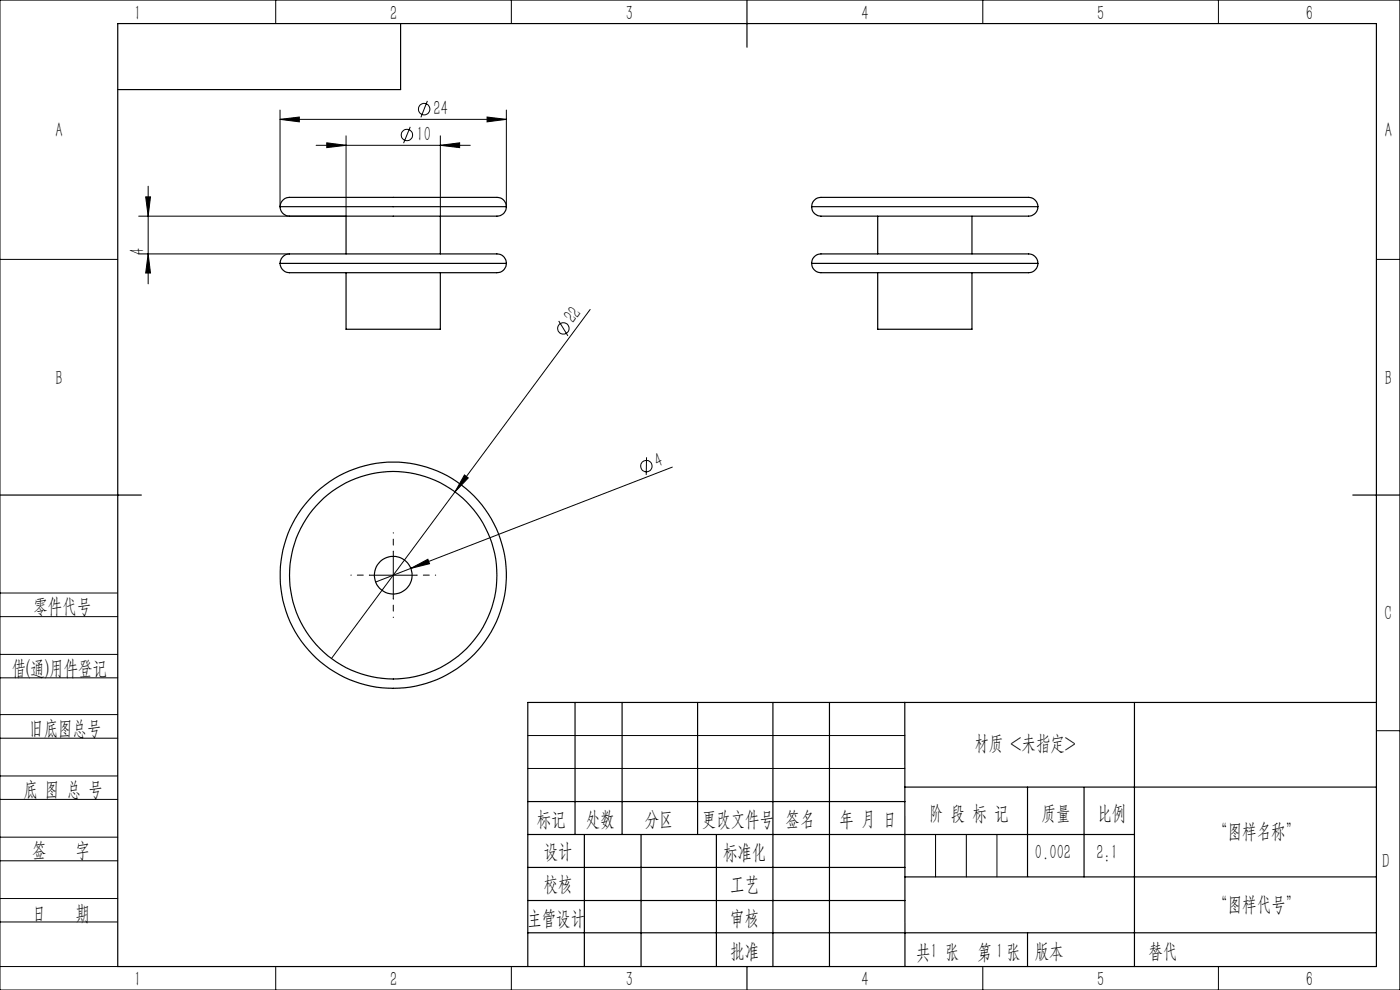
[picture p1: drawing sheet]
<svg xmlns="http://www.w3.org/2000/svg" width="297mm" height="210mm" viewBox="0 0 297 210" stroke-linecap="round" stroke-linejoin="round" font-family="sans-serif">
<g fill="none" stroke="#000" stroke-width=".25">
<path d="M25 5h267v200h-267zM85 5v14h-60M158.5 0v10M59.4 55.9a2.21 2.21 0 0 1 2.8-2h38.3a21.4 21.4 0 0 1 5.9 .2l.7 .7 .3 1.1M59.4 43.8a2.21 2.21 0 0 1 2.8-1.9h38.3a21.4 21.4 0 0 1 5.9 .2l.7 .8 .3 .9M59.4 55.9a2.21 2.21 0 0 0 2.8 1.9h38.3a21.4 21.4 0 0 0 5.9-.2l.7-.7 .3-1M59.4 43.8a2.21 2.21 0 0 0 2.8 2.1h43a2.04 2.04 0 0 0 2.2-2.1M59.4 55.9h48M59.4 43.8h48M73.4 57.8v12h20v-12M73.4 45.9v8M93.4 45.9v8"/>
<path d="M172.2 55.9a2.18 2.18 0 0 1 2.7-2h38.4a21.3 21.3 0 0 1 5.9 .2l.7 .7 .3 1.1M172.2 43.8a2.18 2.18 0 0 1 2.7-1.9h38.4a21.3 21.3 0 0 1 5.9 .2l.7 .8 .3 .9M172.2 55.9a2.18 2.18 0 0 0 2.7 1.9h38.4a21.3 21.3 0 0 0 5.9-.2l.7-.7 .3-1M172.2 43.8a2.18 2.18 0 0 0 2.7 2.1h42.8a2.07 2.07 0 0 0 2.5-2.1M172.2 55.9h48M172.2 43.8h48M186.2 57.8v12h20v-12M186.2 45.9v8M206.2 45.9v8M0 105h30M287 105h10M122 149v28"/>
<path d="M132 149v28M148 149v28M164 149v56M176 149v56M191.9 149l.1 56M240.7 149v56M292 149h-180v56M112 177h128.7M112 170h80M124 177v28M136 177v28M152 177v28"/>
<path d="M191.9 167h100.1M218 167v18.9M230 167v19M112 197.9h180M112 184h80M112 191h80M192 186h100M218 197.9v7.1M158.5 205v5"/>
<circle cx="83.4" cy="122" r="4"/>
<circle cx="83.4" cy="122" r="24"/>
<circle cx="83.4" cy="122" r="22"/>
</g>
<g fill="none" stroke="#000" stroke-width=".21">
<path d="M0 0h297v210h-297zM58.5 0v5M108.5 0v5M208.5 0v5M258.5 0v5M31.4 39.5v20.7M59.4 25.3l4.1-.5v1.1zM59.4 23.3v20.5M59.4 25.3h48M67.1 30.8h32.7M69.3 30.3l4.1 .5-4.1 .5zM73.4 28.8v17.1h-44"/>
<path d="M87 26.9l-1.4 3.5M90.7 21.4l-1.4 3.5M93.4 30.8l4.1-.5v1zM93.4 28.8v17.1M103.3 24.8l4.1 .5-4.1 .6zM107.4 23.3v20.5M0 55h25M29.4 53.9h32M30.9 41.8h1l-.5 4.1zM31.4 53.9l.5 4h-1zM292 55h5M118.5 68.1l2 3.2"/>
<path d="M125.2 65.6l-28.7 38.7M137.2 97l-.1 3.7M142.6 99.1l-62.9 24.4M83.4 117v10M96.5 104.3l-26.2 35.4M98.5 100.7l.8 .7-2.8 2.9zM0 138.8h25M0 125.8h25M0 130.8h25M78.4 122h10M87.1 120.6l3.7-2 .3 1zM0 143.8h25"/>
<path d="M0 156.6h25M0 151.6h25M112 156h80M292 155h5M0 169.6h25M0 164.6h25M0 177.6h25M112 163h80M198.5 177v9M205 177v9M211.5 177v9M0 182.6h25"/>
<path d="M0 190.6h25M0 195.6h25M0 205h25M58.5 205v5M108.5 205v5M208.5 205v5M258.5 205v5"/>
<circle cx="86.3" cy="28.6" r="1.21"/>
<circle cx="90" cy="23.2" r="1.21"/>
<circle cx="119.5" cy="69.7" r="1.21"/>
<circle cx="137.1" cy="98.9" r="1.22"/>
</g>
<path d="M83.4 117v-4M78.4 122h-4M83.4 127v4M88.4 122h4" fill="none" stroke="#000" stroke-width=".21" stroke-dasharray="30.5 1.3 1.3 1.3" stroke-dashoffset="30.4"/>
<g fill="#000">
<path d="M98.5 100.7l.8 .7-2.8 2.9zM87.1 120.6l3.7-2 .3 1z"/>
<path d="M59.4 25.3l4.1-.5v1.1zM103.3 24.8l4.1 .5-4.1 .6zM69.3 30.3l4.1 .5-4.1 .5zM93.4 30.8l4.1-.5v1z"/>
<path d="M30.9 41.8h1l-.5 4.1zM31.4 53.9l.5 4h-1z"/>
</g>
<g font-size="4.4">
<text x="28.5" y="4.1">1</text>
<text x="82.7" y="4.1">2</text>
<text x="132.7" y="4.1">3</text>
<text x="182.7" y="4.1">4</text>
<text x="232.7" y="4.1">5</text>
<text x="277" y="4.1">6</text>
<text x="11.7" y="29.1">A</text>
<text x="88.3" y="29.9">10</text>
<text x="92" y="24.4">24</text>
<text x="293.8" y="29.1">A</text>
<text x="30.6" y="54" transform="rotate(-90 30.6 54)">4</text>
<text x="121.8" y="68.8" transform="rotate(-53 121.8 68.8)">22</text>
<text x="11.7" y="81.6">B</text>
<text x="293.8" y="81.6">B</text>
<text x="139.5" y="99.4" transform="rotate(-21 139.5 99.4)">4</text>
<text x="7.1" y="130.1">零件代号</text>
<text x="293.7" y="131.6">C</text>
<text x="2.5" y="143.2">借(通)用件登记</text>
<text x="6.2" y="155.8">旧底图总号</text>
<text x="206.7" y="159.1">材质 &lt;未指定&gt;</text>
<text x="5" y="168.9">底 图 总 号</text>
<text x="197.1" y="173.8">阶 段 标 记</text>
<text x="221" y="173.8">质量</text>
<text x="232.8" y="173.8">比例</text>
<text x="113.9" y="175.2">标记</text>
<text x="124.3" y="175.2">处数</text>
<text x="136.8" y="175.2">分区</text>
<text x="148.9" y="175.2">更改文件号</text>
<text x="166.7" y="175.2">签名</text>
<text x="178.1" y="175.2">年 月 日</text>
<text x="257.4" y="177.8">“图样名称”</text>
<text x="6.8" y="181.9">签</text>
<text x="16" y="181.9">字</text>
<text x="115.3" y="182.1">设计</text>
<text x="153.4" y="182.2">标准化</text>
<text x="219.6" y="182.1">0.002</text>
<text x="232.6" y="182.1">2:1</text>
<text x="293.2" y="184.1">D</text>
<text x="115.3" y="189">校核</text>
<text x="154.9" y="189">工艺</text>
<text x="6.8" y="195.2">日</text>
<text x="16" y="195.2">期</text>
<text x="111.9" y="196.2">主管设计</text>
<text x="154.9" y="196.2">审核</text>
<text x="257.4" y="193.2">“图样代号”</text>
<text x="154.9" y="203.1">批准</text>
<text x="194.4" y="203.4">共 张</text>
<text x="197.4" y="203.1">1</text>
<text x="207.4" y="203.4">第 张</text>
<text x="211.3" y="203.1">1</text>
<text x="219.5" y="203.1">版本</text>
<text x="243.6" y="203.1">替代</text>
<text x="28.5" y="209.1">1</text>
<text x="82.7" y="209.1">2</text>
<text x="132.7" y="209.1">3</text>
<text x="182.7" y="209.1">4</text>
<text x="232.7" y="209.1">5</text>
<text x="277" y="209.1">6</text>
</g>
</svg>
